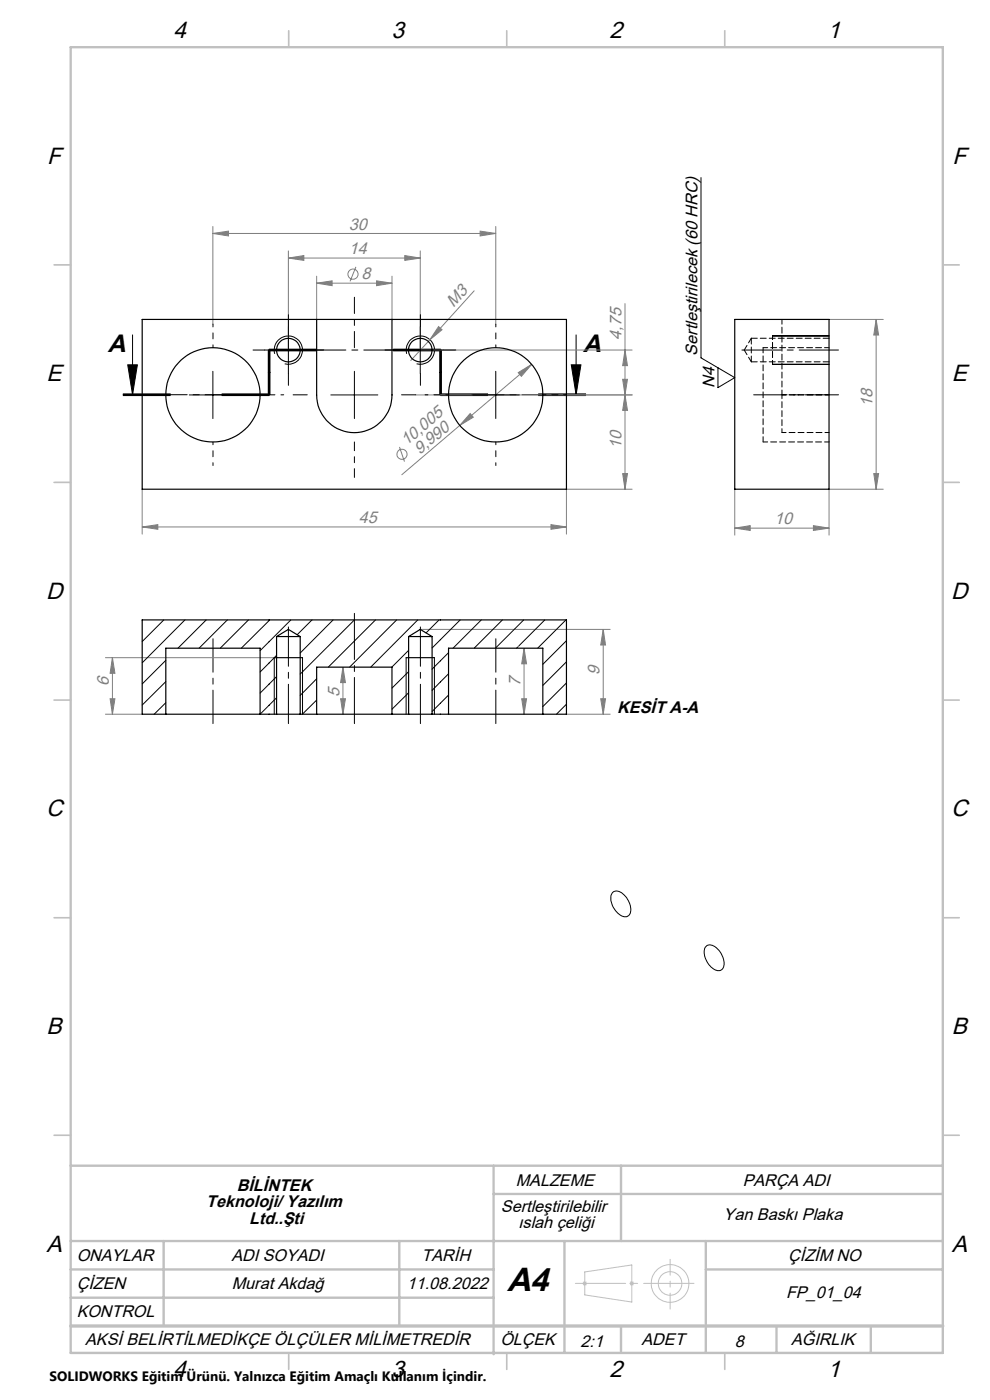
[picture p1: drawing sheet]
<svg xmlns="http://www.w3.org/2000/svg" width="210mm" height="297mm" viewBox="0 0 210 297" stroke-linecap="round" stroke-linejoin="round" font-family="sans-serif">
<g fill="none" stroke="#808080" stroke-width=".21">
<path d="M45.2 49.5l3.3-.5v1.1zM45.2 48v20.8M45.2 49.5h60M61.2 54.7l3.3-.5v1zM61.2 53.2v21.1M61.2 54.7h27.9M67.2 58.6v9.2M75.5 56.6l-1.2 3.1M79.9 59.6l3.2 .5-3.2 .5zM83.1 58.6v9.2M85.9 54.2l3.2 .5-3.2 .5zM89.1 53.2v21.1h45"/>
<path d="M101.8 49l3.4 .5-3.4 .6zM105.2 48v20.8M67.2 60.1l3.2-.5v1zM67.2 60.1h15.9M91.2 72.1l-4.1 4.4M93 69.3l.8 .7-2.6 2.1zM100.6 61.7l-9.4 10.4M109.9 79.1l2.9-1.8-2.2 2.5zM112.8 77.3l-27.6 23.4M132.6 74.3l.5 3.3h-1zM132.6 64.4v39.4M175.9 67.8h11.5"/>
<path d="M185.8 67.8l.6 3.3h-1.1zM185.8 67.8v36M84.7 94.8l1.1 3.1M88.2 83.8h45.9M99.7 87.7l.7 .8-2.9 1.7zM132.1 80.5h1l-.5 3.3zM132.6 83.8l.5 3.3h-1zM30.2 111.8l3.3-.5v1zM30.2 103.8v9.5M30.2 111.8h90M116.9 111.3l3.3 .5-3.3 .5zM132.1 100.5h1l-.5 3.3z"/>
<path d="M134.1 103.8h-13.9v9.5M155.9 112l3.2-.5v1zM155.9 103.8v9.7M155.9 112h20M172.5 111.5l3.4 .5-3.4 .5zM185.3 100.5h1.1l-.6 3.3zM187.4 103.8h-11.5v9.7M22.4 139.5h35.8M23.8 139.5l.6 3.3h-1zM23.8 139.5v12M89.1 133.5h40.3M111.2 137.5l.5 3.3h-1z"/>
<path d="M111.2 137.5v14M128 133.5l.4 3.3h-1zM128 133.5v18M22.4 151.5h7.8M23.4 148.2h1l-.6 3.3zM72.2 148.2h1.1l-.6 3.3zM72.7 141.5l.6 3.3h-1.1zM72.7 141.5v10M110.7 148.2h1l-.5 3.3zM120.2 151.5h9.2M127.4 148.2h1l-.4 3.3z"/>
<circle cx="74.9" cy="58.2" r="1.08"/>
<circle cx="85.3" cy="96.4" r="1.07"/>
</g>
<g fill="none" stroke="#000" stroke-width=".21">
<path d="M148.7 37.7v38.2l7.2 4.2-3.6 2.1v-4.2M27.1 77.4h2l-1 6.3zM28.1 71v12.7M45.2 78.8v10M56.9 74.3v9.4M57.1 74.3v9.4h-10M57.1 74.4h10M57.1 74.1h10M57.3 74.3v9.4M58.3 75.1a3 3 0 0 1 2.6-3.8 3 3 0 0 1 3.3 3.2 3 3 0 0 1-3.8 2.7M61.2 69.3v10M67.1 74.3h-10.9"/>
<path d="M75.2 78.8v10M83.5 74.3h10.7M83.5 74.4h10M83.5 74.1h10M86.3 75.1a3 3 0 0 1 2.6-3.8 3 3 0 0 1 3.3 3.2 3 3 0 0 1-3.8 2.7M89.1 69.3v10M93.3 74.3v9.4M93.5 74.3v9.4h10M93.6 74.3v9.4M105.2 78.8v10M121.2 77.4h2l-1 6.3zM122.2 71v12.7"/>
<path d="M163.9 77.3h12M163.9 71.3h12M26.1 83.7h10M26.1 83.9h10M26.1 83.6h10M40.1 83.8h10.1M47.1 83.6h10zM47.1 83.9h10M70.2 83.8h10M93.5 83.9h10M93.5 83.6h10M100.2 83.8h10"/>
<path d="M114.2 83.7h10M114.2 83.9h10M114.2 83.6h10M58.2 139.5v12M64.2 139.5v12M86.1 139.5v12M92.1 139.5v12M129.9 189.4a1.79 1.79 0 0 1 2.6 .6 3.6 3.6 0 0 1 1 4.1 1.68 1.68 0 0 1-2.5-.4 4 4 0 0 1-1.2-4.2zM149.6 200.9a1.53 1.53 0 0 1 2.4 .2 4 4 0 0 1 1.4 4.3 1.53 1.53 0 0 1-2.4-.2 4 4 0 0 1-1.4-4.3z"/>
</g>
<g fill="none" stroke="#c0c0c0" stroke-width=".21">
<path d="M123.5 272.3h1M123.7 271.9l.7 .7M124 269.8l10-1.4v7.8l-10-1.5zM124.4 271.9l-.7 .7M133.5 272.3h1M133.7 271.9l.7 .7M134.4 271.9l-.7 .7"/>
<circle cx="142.1" cy="272.3" r="4"/>
<circle cx="142.1" cy="272.3" r="2.5"/>
</g>
<path d="M157.4 74.3h20.5M61.2 133v20.5M89.2 133v20.5" fill="none" stroke="#000" stroke-width=".21" stroke-dasharray="15.2 1.3 1.3 1.3" stroke-dashoffset="6.9"/>
<path d="M159.9 83.8h18M45.2 135.5v18M105.2 135.5v18" fill="none" stroke="#000" stroke-width=".21" stroke-dasharray="15.2 1.3 1.3 1.3" stroke-dashoffset="8.1"/>
<path d="M75.2 130.1v23.4" fill="none" stroke="#000" stroke-width=".21" stroke-dasharray="15.2 1.3 1.3 1.3" stroke-dashoffset="5.5"/>
<path d="M26.1 83.7h31" fill="none" stroke="#000" stroke-width=".21" stroke-dasharray="6.3 1.3 1.3 1.3" stroke-dashoffset="2.9"/>
<path d="M93.5 74.3v9.4M57.1 83.7v-9.4" fill="none" stroke="#000" stroke-width=".21" stroke-dasharray="6.3 1.3 1.3 1.3" stroke-dashoffset="3.5"/>
<path d="M57.1 74.3h36.4" fill="none" stroke="#000" stroke-width=".21" stroke-dasharray="6.3 1.3 1.3 1.3" stroke-dashoffset=".2"/>
<path d="M93.5 83.7h30.7" fill="none" stroke="#000" stroke-width=".21" stroke-dasharray="6.3 1.3 1.3 1.3" stroke-dashoffset="3"/>
<path d="M122 272.3h25.2" fill="none" stroke="#c0c0c0" stroke-width=".21" stroke-dasharray="15.2 1.3 1.3 1.3" stroke-dashoffset="4.6"/>
<path d="M142.2 267.2v10.5" fill="none" stroke="#c0c0c0" stroke-width=".21" stroke-dasharray="15.2 1.3 1.3 1.3" stroke-dashoffset="11.9"/>
<g fill="none" stroke="#c0c0c0" stroke-width=".35">
<path d="M61.2 6.5v3.5M107.5 6.5v3.5M153.7 6.5v3.5M11.5 56.2h3.5M200 56.2h3.5M11.5 102.3h3.5M200 102.3h3.5M11.5 148.5h3.5M200 148.5h3.5M11.5 194.7h3.5M200 194.7h3.5M11.5 240.8h3.5"/>
<path d="M200 240.8h3.5M61.2 287v3.5M107.5 287v3.5M153.7 287v3.5"/>
</g>
<g fill="none" stroke="#c0c0c0" stroke-width=".5">
<path d="M15 10h185v277h-185zM15 247.3h185M104.7 247.3v40M104.7 253.3h95.3M131.7 247.3v16M15 269.3h89.7M15 263.3h185M15 275.3h89.7M34.7 263.3v18M84.7 263.3v18M119.7 263.3v23.7M149.7 263.3v23.7"/>
<path d="M149.7 269.3h50.3M131.7 281.3v5.7M164.7 281.3v5.7M184.7 281.3v5.7"/>
</g>
<path d="M15 281.3h185" fill="none" stroke="#c0c0c0" stroke-width=".7"/>
<path d="M45.2 73.8v-5M105.2 73.8v-5M35.2 83.8h-5M45.2 93.8v5M55.2 83.8h5M95.2 83.8h-5M105.2 93.8v5M115.2 83.8h5" fill="none" stroke="#000" stroke-width=".21" stroke-dasharray="15.2 1.3 1.3 1.3" stroke-dashoffset="14.6"/>
<path d="M56.2 74.3h-2.5M61.2 69.3v-2.5M61.2 79.3v2.5M66.2 74.3h2.5M84.2 74.3h-2.5M89.2 69.3v-2.5M89.2 79.3v2.5M94.2 74.3h2.5M65.2 83.8h-3M85.2 83.8h3" fill="none" stroke="#000" stroke-width=".21" stroke-dasharray="15.2 1.3 1.3 1.3"/>
<path d="M75.2 73.8v-10.7" fill="none" stroke="#000" stroke-width=".21" stroke-dasharray="15.2 1.3 1.3 1.3" stroke-dashoffset="11.8"/>
<path d="M75.2 93.8v7.5" fill="none" stroke="#000" stroke-width=".21" stroke-dasharray="15.2 1.3 1.3 1.3" stroke-dashoffset="13.4"/>
<path d="M58.2 139.5h6M86.1 139.5h6" fill="none" stroke="#000" stroke-width=".25"/>
<path d="M163.9 71.3v6" fill="none" stroke="#000" stroke-width=".21" stroke-dasharray="1.3 .6" stroke-dashoffset=".5"/>
<path d="M27.1 77.4h2l-1 6.3zM121.2 77.4h2l-1 6.3z" fill="#000"/>
<g fill="#808080">
<path d="M93 69.3l.8 .7-2.6 2.1z"/>
<path d="M79.9 59.6l3.2 .5-3.2 .5zM67.2 60.1l3.2-.5v1z"/>
<path d="M61.2 54.7l3.3-.5v1zM85.9 54.2l3.2 .5-3.2 .5zM45.2 49.5l3.3-.5v1.1zM101.8 49l3.4 .5-3.4 .6zM155.9 112l3.2-.5v1zM172.5 111.5l3.4 .5-3.4 .5z"/>
<path d="M109.9 79.1l.7 .7 2.2-2.5zM99.7 87.7l-2.2 2.5 2.9-1.7z"/>
<path d="M132.1 100.5h1l-.5 3.3zM132.6 83.8l.5 3.3h-1z"/>
<path d="M132.6 74.3l.5 3.3h-1zM132.1 80.5h1l-.5 3.3zM185.8 67.8l.6 3.3h-1.1zM185.3 100.5h1.1l-.6 3.3zM111.2 137.5l.5 3.3h-1zM110.7 148.2h1l-.5 3.3zM128 133.5l.4 3.3h-1zM127.4 148.2h1l-.4 3.3zM72.7 141.5l.6 3.3h-1.1zM72.2 148.2h1.1l-.6 3.3zM23.8 139.5l.6 3.3h-1zM23.4 148.2h1l-.6 3.3z"/>
<path d="M30.2 111.8l3.3-.5v1zM116.9 111.3l3.3 .5-3.3 .5z"/>
</g>
<g fill="none" stroke="#000" stroke-width=".25">
<path d="M30.2 67.8h90v36h-90zM67.2 67.8v16a8 8 0 0 0 8 8 8 8 0 0 0 7.9-8v-16M155.9 67.8h20v36h-20zM58.7 135h5M58.7 135l2.5-1.5 2.5 1.5M58.7 135v16.5M63.7 135v16.5M86.7 135h5M86.7 135l2.4-1.5 2.6 1.5M86.7 135v16.5M91.7 135v16.5M35.2 151.5h20"/>
<path d="M35.2 151.5h-5v-20h90v20h-5.1M35.2 151.5v-14h20v14M55.2 151.5h3.5M58.7 151.5h5M63.7 151.5h3.5M67.2 151.5h15.9M67.2 151.5v-10h15.9v10M83.1 151.5h3.6M86.7 151.5h5M91.7 151.5h3.4M95.1 151.5h20M95.1 151.5v-14h20v14"/>
<circle cx="61.2" cy="74.3" r="2.5"/>
<circle cx="89.2" cy="74.3" r="2.49"/>
<circle cx="45.2" cy="83.8" r="10"/>
<circle cx="105.1" cy="83.8" r="10"/>
</g>
<path d="M161.9 73.8v20" fill="none" stroke="#000" stroke-width=".21" stroke-dasharray="1.3 .6" stroke-dashoffset=".2"/>
<path d="M159.4 71.8v5M159.4 76.8h16.5M175.9 71.8h-16.5" fill="none" stroke="#000" stroke-width=".21" stroke-dasharray="1.3 .6"/>
<path d="M165.9 83.8h10M165.9 83.8v8M165.9 91.8h10" fill="none" stroke="#000" stroke-width=".21" stroke-dasharray="1.3 .6" stroke-dashoffset=".4"/>
<path d="M165.9 67.8v16M175.9 73.8h-14M161.9 93.8h14" fill="none" stroke="#000" stroke-width=".21" stroke-dasharray="1.3 .6" stroke-dashoffset=".3"/>
<path d="M157.9 74.3l1.5 2.5M159.4 71.8l-1.5 2.5" fill="none" stroke="#000" stroke-width=".21" stroke-dasharray="1.3 .6" stroke-dashoffset=".1"/>
<g fill="none" stroke="#000" stroke-width=".21">
<path d="M30.3 131.5l-.1 .1M34.7 131.5l-4.5 4.6M39.2 131.5l-9 9.1M43.7 131.5l-6 6M48.2 131.5l-6 6M52.7 131.5l-6 6M57.2 131.5l-6 6M58.7 139l-3.5 3.6M61.7 131.5l-6.5 6.5M66.2 131.5l-3.2 3.2M70.7 131.5l-7 7M75.2 131.5l-11.5 11.5"/>
<path d="M79.7 131.5l-10.1 10M84.1 131.5l-9.9 10M86.7 138l-3.6 3.5M88.6 131.5l-10 10M93.1 131.5l-2.7 2.8M95.1 138.5l-3.4 3.5M97.6 131.5l-5.9 6M102.1 131.5l-6 6M106.6 131.5l-6 6M109.9 137.2l-.3 .3M111.1 131.5l-6 6M115.6 131.5l-5.5 5.5"/>
<path d="M120.1 131.5l-6 6M120.2 135.9l-5.1 5M35.2 140.1l-5 5M35.2 144.6l-5 5M35.2 149.1l-2.5 2.4M58.7 143.5l-3.5 3.5M58.7 148l-3.5 3.5M67.2 144l-3.5 3.5M67.2 148.5l-3.1 3M86.7 151.4l-.1 .1M86.7 142.5l-3.6 3.5M86.7 147l-3.6 3.5"/>
<path d="M95.1 142.9l-3.4 3.6M95.1 147.5l-3.4 3.5M120.2 140.4l-5.1 5M120.2 144.9l-5.1 5M120.2 149.4l-2.2 2.1"/>
</g>
<text font-size="7.1" x="107.6" y="273.9">A4</text>
<g font-size="5.3">
<text x="22.9" y="74.7">A</text>
<text x="123.7" y="74.7">A</text>
</g>
<g font-size="5">
<text x="36.8" y="8.1">4</text>
<text x="83" y="8.1">3</text>
<text x="129.3" y="8.1">2</text>
<text x="175.5" y="8.1">1</text>
<text x="10" y="34.7">F</text>
<text x="202" y="34.7">F</text>
<text x="9.9" y="80.9">E</text>
<text x="201.9" y="80.9">E</text>
<text x="9.8" y="127">D</text>
<text x="201.8" y="127">D</text>
<text x="9.8" y="173.2">C</text>
<text x="201.8" y="173.2">C</text>
<text x="9.9" y="219.4">B</text>
<text x="201.9" y="219.4">B</text>
<text x="9.9" y="265.5">A</text>
<text x="201.9" y="265.5">A</text>
<text x="36.8" y="292.1">4</text>
<text x="83" y="292.1">3</text>
<text x="129.3" y="292.1">2</text>
<text x="175.5" y="292.1">1</text>
</g>
<g font-size="3.6" fill="#808080">
<text x="74" y="48.7">30</text>
<text x="74" y="53.9">14</text>
<text x="76.7" y="59.3">8</text>
<text x="96.2" y="65.4" transform="rotate(-48 96.2 65.4)">M3</text>
<text x="131.8" y="72" transform="rotate(-90 131.8 72)">4,75</text>
<text x="185.1" y="86.4" transform="rotate(-90 185.1 86.4)">18</text>
<text x="86.2" y="94.7" transform="rotate(-40 86.2 94.7)">10,005</text>
<text x="131.8" y="95.2" transform="rotate(-90 131.8 95.2)">10</text>
<text x="89" y="96.5" transform="rotate(-40 89 96.5)">9,990</text>
<text x="76.1" y="111">45</text>
<text x="164.2" y="111.2">10</text>
<text x="127.2" y="143.2" transform="rotate(-90 127.2 143.2)">9</text>
<text x="23.1" y="145.5" transform="rotate(-90 23.1 145.5)">6</text>
<text x="72" y="147.8" transform="rotate(-90 72 147.8)">5</text>
<text x="110.4" y="145.5" transform="rotate(-90 110.4 145.5)">7</text>
</g>
<g font-size="3.6">
<text x="148" y="75.4" transform="rotate(-90 148 75.4)">Sertleştirilecek (60 HRC)</text>
<text x="151.5" y="82.3" transform="rotate(-90 151.5 82.3)">N4</text>
<text x="130.9" y="151.2">KESİT A-A</text>
<text x="109.4" y="251.6">MALZEME</text>
<text x="157.6" y="251.6">PARÇA ADI</text>
<text x="43.7" y="256.1">Teknoloji/ Yazılım</text>
<text x="50.2" y="252.6">BİLİNTEK</text>
<text x="106.3" y="257.1">Sertleştirilebilir</text>
<text x="52.9" y="259.6">Ltd..Şti</text>
<text x="109.9" y="260.6">ıslah çeliği</text>
<text x="153.5" y="258.8">Yan Baskı Plaka</text>
<text x="16.3" y="267.4">ONAYLAR</text>
<text x="49.1" y="267.4">ADI SOYADI</text>
<text x="89.4" y="267.4">TARİH</text>
<text x="167.2" y="267.5">ÇİZİM NO</text>
<text x="16.3" y="273.5">ÇİZEN</text>
<text x="49.2" y="273.4">Murat Akdağ</text>
<text x="86.3" y="273.4">11.08.2022</text>
<text x="166.7" y="275.5">FP_01_04</text>
<text x="16.3" y="279.4">KONTROL</text>
<text x="18.1" y="285.4">AKSİ BELİRTİLMEDİKÇE ÖLÇÜLER MİLİMETREDİR</text>
<text x="106.1" y="285.4">ÖLÇEK</text>
<text x="123.2" y="285.7">2:1</text>
<text x="136.1" y="285.4">ADET</text>
<text x="155.8" y="285.7">8</text>
<text x="167.8" y="285.4">AĞIRLIK</text>
</g>
<text font-size="2.9" x="10.5" y="292.9">SOLIDWORKS Eğitim Ürünü. Yalnızca Eğitim Amaçlı Kullanım İçindir.</text>
</svg>
